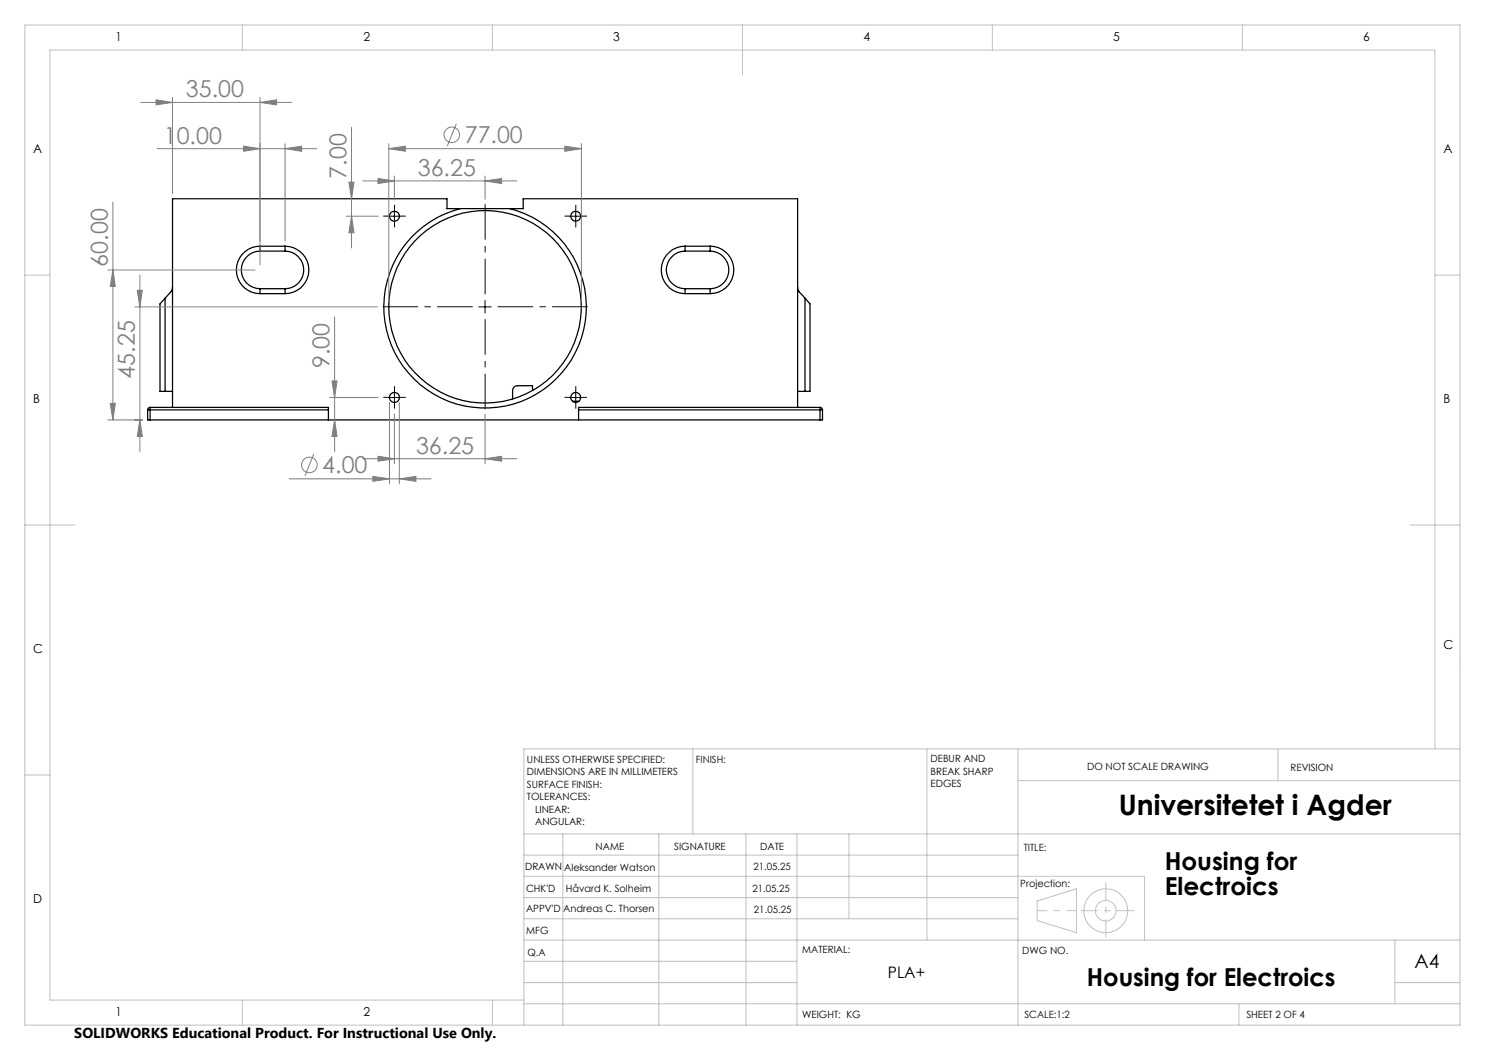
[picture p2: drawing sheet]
<svg xmlns="http://www.w3.org/2000/svg" width="297mm" height="210mm" viewBox="0 0 297 210" stroke-linecap="round" stroke-linejoin="round" font-family="sans-serif">
<g fill="none" stroke="#000" stroke-width=".25">
<path d="M33 59.6v18.7M33 59.6l-1 1.2v17.5h1M34.5 57.4a3.9 3.9 0 0 1-1.5 2.2M52 49.2v1M52 57.7v1M52 49.2a4.7 4.7 0 0 0-4.7 4.8 4.7 4.7 0 0 0 4.7 4.7M52 50.2a3.8 3.8 0 0 0-3.7 3.8 3.8 3.8 0 0 0 3.7 3.7M52 49.2h5M52 50.2h5M52 57.7h5M52 58.7h5M57 49.2v1"/>
<path d="M57 49.2a4.7 4.7 0 0 1 4.8 4.8 4.7 4.7 0 0 1-4.8 4.7M57 57.7v1M57 50.2a3.8 3.8 0 0 1 3.7 3.8 3.8 3.8 0 0 1-3.7 3.7M92 41.7a20.3 20.3 0 0 0-11.6 31.2 20.3 20.3 0 0 0 33.2 0 20.3 20.3 0 0 0-11.6-31.2M92 41.7h10M92 41.7h-2.6v-2h-54.9v41.8M102 41.7h2.6v-2h54.9v41.8M137 49.2a4.7 4.7 0 0 0-4.7 4.8 4.7 4.7 0 0 0 4.7 4.7M137 57.7v1M137 49.2v1M137 50.2a3.8 3.8 0 0 0-3.8 3.8 3.8 3.8 0 0 0 3.8 3.7M137 49.2h5"/>
<path d="M137 50.2h5M137 57.7h5M137 58.7h5M142 49.2a4.7 4.7 0 0 1 4.8 4.8 4.7 4.7 0 0 1-4.8 4.7M142 57.7v1M142 50.2a3.8 3.8 0 0 1 3.8 3.8 3.8 3.8 0 0 1-3.8 3.7M142 49.2v1M159.5 57.4l.1 .6 .3 .4 1.1 1.2M161 59.6v18.7M161 59.6l1 1.2v17.5h-1M33 78.3h1.5M106.5 78.1v-1h-3a.96 .96 0 0 0-1 1v1.7"/>
<path d="M159.5 78.3h1.5M29.5 82h.5M29.5 82v2h.5M30 81.5v.5M30 81.5l-.3 .1-.2 .4M30 81.5h35.7v.5M30 82h35.7M30 84h134M30 82v2M65.7 82v2M114.5 80.2h1.3M115.7 82h48.3"/>
<path d="M115.7 82v2M164 82h.5M164 81.5v.5M164 81.5l.4 .1 .1 .4M164 81.5h-48.3v.5M164 82v2M164.5 82v2h-.5"/>
<circle cx="78.9" cy="43.2" r="1"/>
<circle cx="115.1" cy="43.2" r="1"/>
<circle cx="78.9" cy="79.5" r="1"/>
<circle cx="97" cy="61.4" r="19.3"/>
<circle cx="115.1" cy="79.5" r="1"/>
</g>
<g fill="none" stroke="#808080" stroke-width=".2">
<path d="M31.2 20l3.3 .5-3.3 .5zM34.5 19.5v19.2M52 19.5v33.5M28.2 20.5h30.1M31.4 29.7h32M48.7 29.2l3.3 .5-3.3 .6zM52 20.5l3.3-.5v1zM57 29.7l3.3-.5v1.1zM57 28.7v19.6M69.8 36.4h1l-.5 3.3zM70.3 25.4v24.2M72.5 36.2h30.9"/>
<path d="M75.6 35.7l3.3 .5-3.3 .5zM77.8 29.7l3.3-.5v1.1zM77.8 28.7v31.7M77.8 29.7h38.5M78.9 35.2v4.8M91.3 24.8l-1.8 4.4M97 36.2l3.3-.5v1zM97 35.2v4.7M113 29.2l3.3 .5-3.3 .6zM116.3 28.7v31.7M21.6 54h29.4M22.6 40.4v43.6"/>
<path d="M22.6 54l.5 3.3h-1.1zM27.4 58.1h1.1l-.5 3.3zM28 55v35.3M69.3 43.2h6.3M70.3 43.2l.5 3.4h-1zM27 61.4h48.5M65.9 79.5h9.7M66.4 76.2h1l-.5 3.3zM66.9 63.4v26.9M21.6 84h6.9M22 80.7h1.1l-.5 3.3zM28 84l.5 3.3h-1.1z"/>
<path d="M57.9 95.8h28.3M62.8 90.8l-1.8 4.4M66.9 84l.5 3.3h-1zM72.5 91.7h30.9M74.6 95.3l3.3 .5-3.3 .5zM75.6 91.3l3.3 .4-3.3 .5zM77.9 80.5v16.3M78.9 82.8v9.9M79.9 95.8l3.3-.5v1zM79.9 80.5v16.3M97 91.7l3.3-.4v.9zM97 82.9v9.8"/>
<circle cx="90.4" cy="27" r="1.55"/>
<circle cx="61.9" cy="93" r="1.56"/>
</g>
<g fill="none" stroke="#c0c0c0" stroke-width=".2">
<path d="M5 5h287v200h-287zM48.5 5v5M98.5 5v5M148.5 5v10M198.5 5v5M248.5 5v5M5 55h5M287 55h5M5 105h10M282 105h10M5 155h5M138.6 149.8v17"/>
<path d="M185.4 149.8v38.2M203.6 149.8v55.2M203.6 156.1h88.4M255.6 149.8v6.3M287 149.8v-139.8h-277v190h94.8M292 149.8h-187.2v55.2M104.8 166.8h187.2M104.8 175.3h124.1v12.7M104.8 179.5h98.8M104.8 171h98.8M112.6 166.8v38.2M131.8 166.8v38.2"/>
<path d="M149.2 166.8v38.2M159.4 166.8v38.2M169.8 166.8v17M104.8 183.8h98.8M104.8 196.5h54.6M104.8 192.3h54.6M104.8 188h187.2M207.4 180.2l7.9-2.4v8.7l-7.9-2.4zM279 196.5h13M279 188v12.8M48.5 200v5M98.5 200v5"/>
<path d="M104.8 200.8h187.2M247.8 200.8v4.2"/>
<circle cx="221.2" cy="182.2" r="4.4"/>
<circle cx="221.2" cy="182.1" r="2.06"/>
</g>
<g fill="none" stroke="#000" stroke-width=".2" stroke-dasharray="15.2 1.3 1.3 1.3" stroke-linecap="butt">
<path d="M77.7 43.2h-1M78.9 42v-1M78.9 44.5v1M80.2 43.2h1M113.9 43.2h-1M115.2 42v-1M115.2 44.5v1M116.4 43.2h1M77.7 79.5h-1M78.9 78.2v-1M80.2 79.5h1M113.9 79.5h-1"/>
<path d="M115.2 78.2v-1M116.4 79.5h1M78.9 80.7v1M115.2 80.7v1"/>
</g>
<path d="M97 58.8v-18M94.5 61.3h-18M97 63.8v18M99.5 61.3h18" fill="none" stroke="#000" stroke-width=".2" stroke-dasharray="15.2 1.3 1.3 1.3" stroke-dashoffset="8.1" stroke-linecap="butt"/>
<path d="M207.5 182.1h7.8" fill="none" stroke="#c0c0c0" stroke-width=".2" stroke-dasharray="15.2 1.3 1.3 1.3" stroke-dashoffset="13.2" stroke-linecap="butt"/>
<path d="M221.2 176.5v11" fill="none" stroke="#c0c0c0" stroke-width=".2" stroke-dasharray="15.2 1.3 1.3 1.3" stroke-dashoffset="11.6" stroke-linecap="butt"/>
<path d="M216.1 182.1h10.8" fill="none" stroke="#c0c0c0" stroke-width=".2" stroke-dasharray="15.2 1.3 1.3 1.3" stroke-dashoffset="11.8" stroke-linecap="butt"/>
<path d="M77.6 43.2h2.6M78.9 42v2.5M113.9 43.2h2.5M115.1 42v2.5M77.6 79.5h2.6M78.9 78.2v2.5M95.7 61.4h2.5M97 60.1v2.5M113.9 79.5h2.5M115.1 78.2v2.5" fill="none" stroke="#000" stroke-width=".2"/>
<g fill="#808080">
<path d="M31.2 20l3.3 .5-3.3 .5zM52 20.5l3.3-.5v1zM77.8 29.7l3.3-.5v1.1zM113 29.2l3.3 .5-3.3 .6zM74.6 95.3l3.3 .5-3.3 .5zM79.9 95.8l3.3-.5v1zM75.6 35.7l3.3 .5-3.3 .5zM97 36.2l3.3-.5v1zM75.6 91.3l3.3 .4-3.3 .5zM97 91.7l3.3-.4v.9z"/>
<path d="M57 29.7l3.3-.5v1.1zM48.7 29.2l3.3 .5-3.3 .6z"/>
<path d="M70.3 43.2l.5 3.4h-1zM69.8 36.4h1l-.5 3.3z"/>
<path d="M27.4 58.1h1.1l-.5 3.3zM28 84l.5 3.3h-1.1zM22.6 54l.5 3.3h-1.1zM22 80.7h1.1l-.5 3.3zM66.4 76.2h1l-.5 3.3zM66.9 84l.5 3.3h-1z"/>
</g>
<text font-size="5.6" x="223.7" y="163">Universitetet i Agder</text>
<g font-size="4.9">
<text x="232.9" y="174">Housing for</text>
<text x="232.9" y="178.9">Electroics</text>
<text x="217.4" y="197.1">Housing for Electroics</text>
</g>
<g font-size="4.7" fill="#808080">
<text x="37.2" y="19.5">35.00</text>
<text x="32.8" y="28.7">10.00</text>
<text x="92.9" y="28.7">77.00</text>
<text x="69.3" y="35.8" transform="rotate(-90 69.3 35.8)">7.00</text>
<text x="83.6" y="35.2">36.25</text>
<text x="21.6" y="53.3" transform="rotate(-90 21.6 53.3)">60.00</text>
<text x="27" y="75.7" transform="rotate(-90 27 75.7)">45.25</text>
<text x="65.9" y="73.7" transform="rotate(-90 65.9 73.7)">9.00</text>
<text x="64.5" y="94.7">4.00</text>
<text x="83.2" y="90.7">36.25</text>
</g>
<text font-size="3.9" x="282.9" y="193.6">A4</text>
<text font-size="3.2" x="177.6" y="195.7">PLA+</text>
<text font-size="2.9" x="14.9" y="207.6">SOLIDWORKS Educational Product. For Instructional Use Only.</text>
<g font-size="2.5">
<text x="23.1" y="8.2">1</text>
<text x="72.7" y="8.2">2</text>
<text x="122.7" y="8.2">3</text>
<text x="172.7" y="8.2">4</text>
<text x="222.7" y="8.2">5</text>
<text x="272.7" y="8.2">6</text>
<text x="6.7" y="30.7">A</text>
<text x="288.7" y="30.7">A</text>
<text x="6.7" y="80.7">B</text>
<text x="288.7" y="80.7">B</text>
<text x="6.7" y="130.7">C</text>
<text x="288.7" y="129.7">C</text>
<text x="6.7" y="180.7">D</text>
<text x="23.1" y="203.2">1</text>
<text x="72.7" y="203.2">2</text>
</g>
<g font-size="2">
<text x="105.4" y="152.6">UNLESS OTHERWISE SPECIFIED:</text>
<text x="105.4" y="155.1">DIMENSIONS ARE IN MILLIMETERS</text>
<text x="139.2" y="152.6">FINISH:</text>
<text x="186.1" y="152.5">DEBUR AND</text>
<text x="186.1" y="155">BREAK SHARP</text>
<text x="217.4" y="154">DO NOT SCALE DRAWING</text>
<text x="258.1" y="154.2">REVISION</text>
<text x="105.4" y="157.6">SURFACE FINISH:</text>
<text x="105.4" y="160.1">TOLERANCES:</text>
<text x="186.1" y="157.5">EDGES</text>
<text x="107" y="162.6">LINEAR:</text>
<text x="107" y="165.1">ANGULAR:</text>
<text x="119.1" y="170">NAME</text>
<text x="134.8" y="169.9">SIGNATURE</text>
<text x="150.7" y="173.9">21.05.25</text>
<text x="152" y="169.9">DATE</text>
<text x="204.8" y="170.2">TITLE:</text>
<text x="105" y="174.1">DRAWN</text>
<text x="105.2" y="178.3">CHK'D</text>
<text x="112.9" y="174.1">Aleksander Watson</text>
<text x="113.2" y="178.3">Håvard K. Solheim</text>
<text x="150.5" y="178.3">21.05.25</text>
<text x="204.1" y="177.4">Projection:</text>
<text x="105.2" y="182.4">APPV'D</text>
<text x="112.6" y="182.4">Andreas C. Thorsen</text>
<text x="150.8" y="182.6">21.05.25</text>
<text x="105.3" y="186.8">MFG</text>
<text x="105.5" y="191.1">Q.A</text>
<text x="160.5" y="190.5">MATERIAL:</text>
<text x="204.4" y="190.8">DWG NO.</text>
<text x="160.4" y="203.5">WEIGHT: KG</text>
<text x="204.9" y="203.6">SCALE:1:2</text>
<text x="249.3" y="203.6">SHEET 2 OF 4</text>
</g>
</svg>
